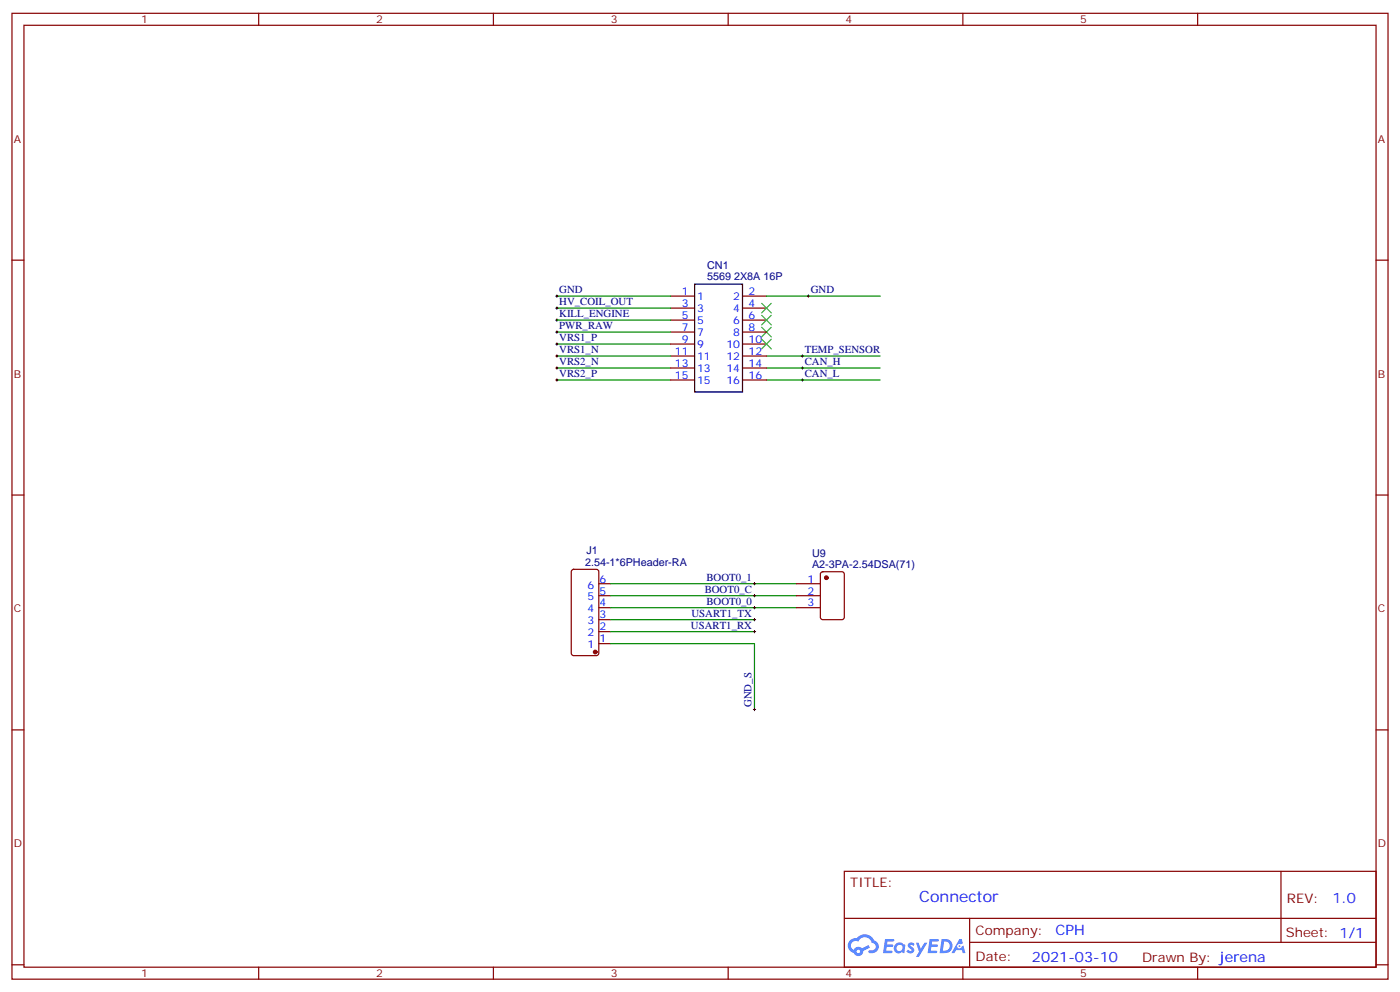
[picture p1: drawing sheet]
<svg xmlns="http://www.w3.org/2000/svg" width="412mm" height="292mm" viewBox="0 0 412 292" stroke-linecap="round" stroke-linejoin="round" font-family="sans-serif">
<g fill="none" stroke="#870000" stroke-width=".35">
<path d="M3.5 3.9h405.4v284.4h-405.4zM7.1 7.4h398.2v277.3h-398.2zM76.2 3.9v3.5M145.3 3.9v3.5M214.5 3.9v3.5M283.6 3.9v3.5M352.8 3.9v3.5M3.5 76.6h3.6M405.3 76.6h3.6M3.5 145.7h3.6M405.3 145.7h3.6M3.5 214.9h3.6"/>
<path d="M405.3 214.9h3.6M248.7 256.5h156.6v28.2h-156.6zM377.3 256.5v20.9M248.7 270.4h156.5M285.6 277.4h119.6M285.6 270.4v14.1M3.5 284h3.6M76.2 284.7v3.6M145.3 284.7v3.6M214.5 284.7v3.6M283.6 284.7v3.6M352.8 284.7v3.6"/>
<path d="M405.3 284h3.6"/>
</g>
<g fill="#5487ff">
<path d="M267.7 277.7a1.22 1.22 0 0 1 1.7 .2l-.4 .6a.47 .47 0 0 0-.3-.4 .47 .47 0 0 0-.5 .2l.1 .2a1.14 1.14 0 0 1 .8 1.8 1.14 1.14 0 0 1-1.9 0l-.2-.2 .5-.6 .7 .5a.29 .29 0 0 0 .3-.3 .29 .29 0 0 0-.2-.3 1.04 1.04 0 0 1-.6-1.7z"/>
<path d="M260.7 276.4h2.4l.3 .2-.2 .5-1.8 .1-.1 .8h1.5l.3 .4-.3 .4h-1.6l-.2 1.1h1.7l.2 .3-.2 .3-2.6 .1z"/>
<path d="M273.8 276.4h2.4l.3 .2-.1 .5-1.8 .1-.2 .8h1.6l.3 .4-.4 .4h-1.6l-.1 1.1h1.7l.2 .3-.2 .3-2.6 .1z"/>
<path d="M282.6 276.4h.7l.3 1.3-.6 .3a.69 .69 0 0 0-1 .3 .69 .69 0 0 0 .4 .9 .69 .69 0 0 0 .9-.6l.5-.2 .6 2.2h-.8l-.2-.9h-1.8l-.5 .9h-.8z"/>
<path d="M269.8 277.5h.8l.6 1.8 1.1-1.8h.9l-2.6 4.2h-.8l.9-1.5z"/>
<path d="M277.4 276.4l-.6 4.2h1.3a2.11 2.11 0 0 0 2.5-2.1 2.11 2.11 0 0 0-2.5-2.1zM278.1 277.2a1.39 1.39 0 0 1 1.7 1.4 1.39 1.39 0 0 1-1.8 1.3h-.3z"/>
<path d="M263.7 278.1a1.54 1.54 0 0 0-.1 2.1 1.54 1.54 0 0 0 2.2 .1l.6 .3 .3-2.3-.2-.3h-.4a1.49 1.49 0 0 0-2.4 .1zM264 279.1a.94 .94 0 0 1 1.8 0 .94 .94 0 0 1-1.8 0z"/>
<path d="M250.4 276.8a2.18 2.18 0 0 0 1.1 3.7 1.44 1.44 0 0 0 1.6 .9 1.44 1.44 0 0 0 1.2-1.4l2-1-.5-.8-1.9 1a1.47 1.47 0 0 0-2.4 .4 1.39 1.39 0 0 1-.7-1.9 1.39 1.39 0 0 1 2-.5 2.12 2.12 0 0 1 2.2-1.3 2.12 2.12 0 0 1 1.9 1.7 1.14 1.14 0 0 1 1.1 1.4 1.14 1.14 0 0 1-1.7 .7 .43 .43 0 0 0-.5 .4 .43 .43 0 0 0 .4 .5 1.98 1.98 0 0 0 2.5-1.2 1.98 1.98 0 0 0-1.2-2.6 3.1 3.1 0 0 0-5.3-.6l-.9 .1zM252.3 280.1a.55 .55 0 0 1 1.1 0 .55 .55 0 0 1-1.1 0z"/>
<circle cx="282.6" cy="278.5" r=".26"/>
</g>
<g fill="none" stroke="#008700" stroke-width=".35">
<path d="M164 87.2h33.6M164 90.7h33.6M164 94.2h33.6M164 97.8h33.6M225.8 87.2h33.5M164 108.3h33.6M164 111.9h33.6M164 101.3h33.6M164 104.8h33.6M225.8 111.9h33.5M225.8 104.8h33.5M225.8 108.3h33.5"/>
<path d="M179.9 178.9h54.7M179.9 175.4h54.7M179.9 171.8h54.7M179.9 189.5h42.3v19.4M179.9 182.4h42.3M179.9 185.9h42.3"/>
</g>
<path d="M224.4 96.3l2.8 2.9M224.4 89.3l2.8 2.8M224.4 99.9l2.8 2.8M224.4 92.8l2.8 2.8M227.2 96.3l-2.8 2.9M227.2 89.3l-2.8 2.8M227.2 99.9l-2.8 2.8M227.2 92.8l-2.8 2.8" fill="none" stroke="#3c3" stroke-width=".35"/>
<g fill="none" stroke="#870000" stroke-width=".35">
<path d="M197.6 87.2h7M197.6 90.7h7M197.6 94.2h7M197.6 97.8h7M218.7 87.2h7.1M218.7 90.7h7.1M218.7 94.2h7.1M218.7 97.8h7.1M197.6 101.3h7M197.6 104.8h7M197.6 108.3h7M197.6 111.9h7"/>
<path d="M218.7 101.3h7.1M218.7 104.8h7.1M218.7 108.3h7.1M218.7 111.9h7.1M168.5 167.8l.5-.2h6.7l.6 .4 .1 24.3-.5 .6-6.9 .1-.7-.5v-24.2zM176.4 178.9h3.5M176.4 175.4h3.5M176.4 171.8h3.5M234.6 178.9h7.1M234.6 175.4h7.1M234.6 171.8h7.1M241.9 168.5l.5-.2h5.6l.7 .4v13l-.5 .7h-5.8l-.7-.4v-13z"/>
<path d="M176.4 189.5h3.5M176.4 185.9h3.5M176.4 182.4h3.5"/>
</g>
<g fill="#870000" stroke="#870000" stroke-width=".35">
<circle cx="175.3" cy="191.9" r=".53"/>
<circle cx="243.4" cy="170.1" r=".53"/>
</g>
<g fill="none" stroke="#000" stroke-width=".29">
<path d="M163.7 94.2h.7M163.7 87.2h.7M163.7 90.7h.7M163.7 97.8h.7M164 86.8v.7M164 90.3v.8M164 93.9v.7M164 97.4v.7M237.8 87.2h.7M238.1 86.8v.7M163.7 111.9h.7M163.7 104.8h.7"/>
<path d="M163.7 108.3h.7M163.7 101.3h.7M164 100.9v.7M164 104.5v.7M164 108v.7M164 111.5v.7M236 111.9h.7M236 104.8h.7M236 108.3h.7M236.4 104.5v.7M236.4 108v.7M236.4 111.5v.7"/>
<path d="M221.9 171.8h.7M221.9 175.4h.7M221.9 178.9h.7M222.2 171.5v.7M222.2 175v.7M222.2 178.5v.7M221.9 185.9h.7M221.9 182.4h.7M222.2 182.1v.7M222.2 185.6v.7M221.9 208.9h.7M222.2 208.5v.7"/>
</g>
<path d="M204.6 83.6h14.1v31.8h-14.1z" fill="none" stroke="#000" stroke-width=".35"/>
<text font-size="4.6" fill="#00f" x="270.8" y="265.5">Connector</text>
<g font-size="4.2" fill="#00f">
<text x="392.5" y="265.8">1.0</text>
<text x="310.9" y="275.3">CPH</text>
<text x="304" y="283.1">2021-03-10</text>
</g>
<g font-size="3.9" fill="#800">
<text x="250.5" y="261.1">TITLE:</text>
<text x="379.1" y="265.8">REV:</text>
<text x="287.4" y="275.3">Company:</text>
<text x="378.7" y="275.9">Sheet: 1/1</text>
<text x="287.4" y="283">Date:</text>
<text x="336.4" y="283.1">Drawn By: jerena</text>
</g>
<g font-size="3.2" fill="#800">
<text x="41.6" y="6.9">1</text>
<text x="110.8" y="6.9">2</text>
<text x="179.9" y="6.9">3</text>
<text x="249.1" y="6.9">4</text>
<text x="318.2" y="6.9">5</text>
<text x="4.1" y="42">A</text>
<text x="405.9" y="42">A</text>
<text x="4.1" y="111.2">B</text>
<text x="405.9" y="111.2">B</text>
<text x="4.1" y="180.3">C</text>
<text x="405.9" y="180.3">C</text>
<text x="4.1" y="249.4">D</text>
<text x="405.9" y="249.4">D</text>
<text x="41.6" y="287.7">1</text>
<text x="110.8" y="287.7">2</text>
<text x="179.9" y="287.7">3</text>
<text x="249.1" y="287.7">4</text>
<text x="318.2" y="287.7">5</text>
</g>
<g font-size="3.2" fill="#000080">
<text x="208.3" y="82.4">5569 2X8A 16P</text>
<text x="208.3" y="79.3">CN1</text>
<text x="164.7" y="86.3">GND</text>
<text x="164.7" y="89.8">HV_COIL_OUT</text>
<text x="238.8" y="86.3">GND</text>
<text x="164.7" y="93.3">KILL_ENGINE</text>
<text x="164.7" y="100.4">VRS1_P</text>
<text x="164.7" y="96.9">PWR_RAW</text>
<text x="164.7" y="107.5">VRS2_N</text>
<text x="164.7" y="103.9">VRS1_N</text>
<text x="237.1" y="103.9">TEMP_SENSOR</text>
<text x="237.1" y="107.5">CAN_H</text>
<text x="164.7" y="111">VRS2_P</text>
<text x="237.1" y="111">CAN_L</text>
<text x="172.3" y="166.5">2.54-1*6PHeader-RA</text>
<text x="172.8" y="163.2">J1</text>
<text x="239.2" y="167.3">A2-3PA-2.54DSA(71)</text>
<text x="239.2" y="164.1">U9</text>
<text x="208.1" y="171.1">BOOT0_1</text>
<text x="207.6" y="174.7">BOOT0_C</text>
<text x="208.1" y="178.2">BOOT0_0</text>
<text x="203.5" y="185.2">USART1_RX</text>
<text x="203.7" y="181.7">USART1_TX</text>
<text x="221.4" y="208.2" transform="rotate(-90 221.4 208.2)">GND_S</text>
</g>
<g font-size="3.2" fill="#00f">
<text x="200.8" y="86.8">1</text>
<text x="205.3" y="88.2">1</text>
<text x="216" y="88.2">2</text>
<text x="220.5" y="86.8">2</text>
<text x="200.8" y="90.3">3</text>
<text x="200.8" y="93.9">5</text>
<text x="205.3" y="91.8">3</text>
<text x="205.3" y="95.3">5</text>
<text x="216" y="91.8">4</text>
<text x="216" y="95.3">6</text>
<text x="220.5" y="90.3">4</text>
<text x="220.5" y="93.9">6</text>
<text x="200.8" y="97.4">7</text>
<text x="200.8" y="100.9">9</text>
<text x="205.3" y="98.8">7</text>
<text x="216" y="98.8">8</text>
<text x="220.5" y="97.4">8</text>
<text x="220.5" y="100.9">10</text>
<text x="198.8" y="104.5">11</text>
<text x="198.8" y="108">13</text>
<text x="205.3" y="102.3">9</text>
<text x="205.3" y="105.9">11</text>
<text x="214" y="102.3">10</text>
<text x="214" y="105.9">12</text>
<text x="220.5" y="104.5">12</text>
<text x="220.5" y="108">14</text>
<text x="198.8" y="111.5">15</text>
<text x="205.3" y="109.4">13</text>
<text x="205.3" y="112.9">15</text>
<text x="214" y="109.4">14</text>
<text x="214" y="112.9">16</text>
<text x="220.5" y="111.5">16</text>
<text x="173.1" y="173.2">6</text>
<text x="176.6" y="171.5">6</text>
<text x="237.9" y="171.5">1</text>
<text x="173.1" y="176.8">5</text>
<text x="176.6" y="178.5">4</text>
<text x="176.6" y="175">5</text>
<text x="237.9" y="175">2</text>
<text x="237.9" y="178.5">3</text>
<text x="173.1" y="183.8">3</text>
<text x="173.1" y="180.3">4</text>
<text x="176.6" y="185.6">2</text>
<text x="176.6" y="182.1">3</text>
<text x="173.1" y="190.9">1</text>
<text x="173.1" y="187.4">2</text>
<text x="176.6" y="189.1">1</text>
</g>
</svg>
